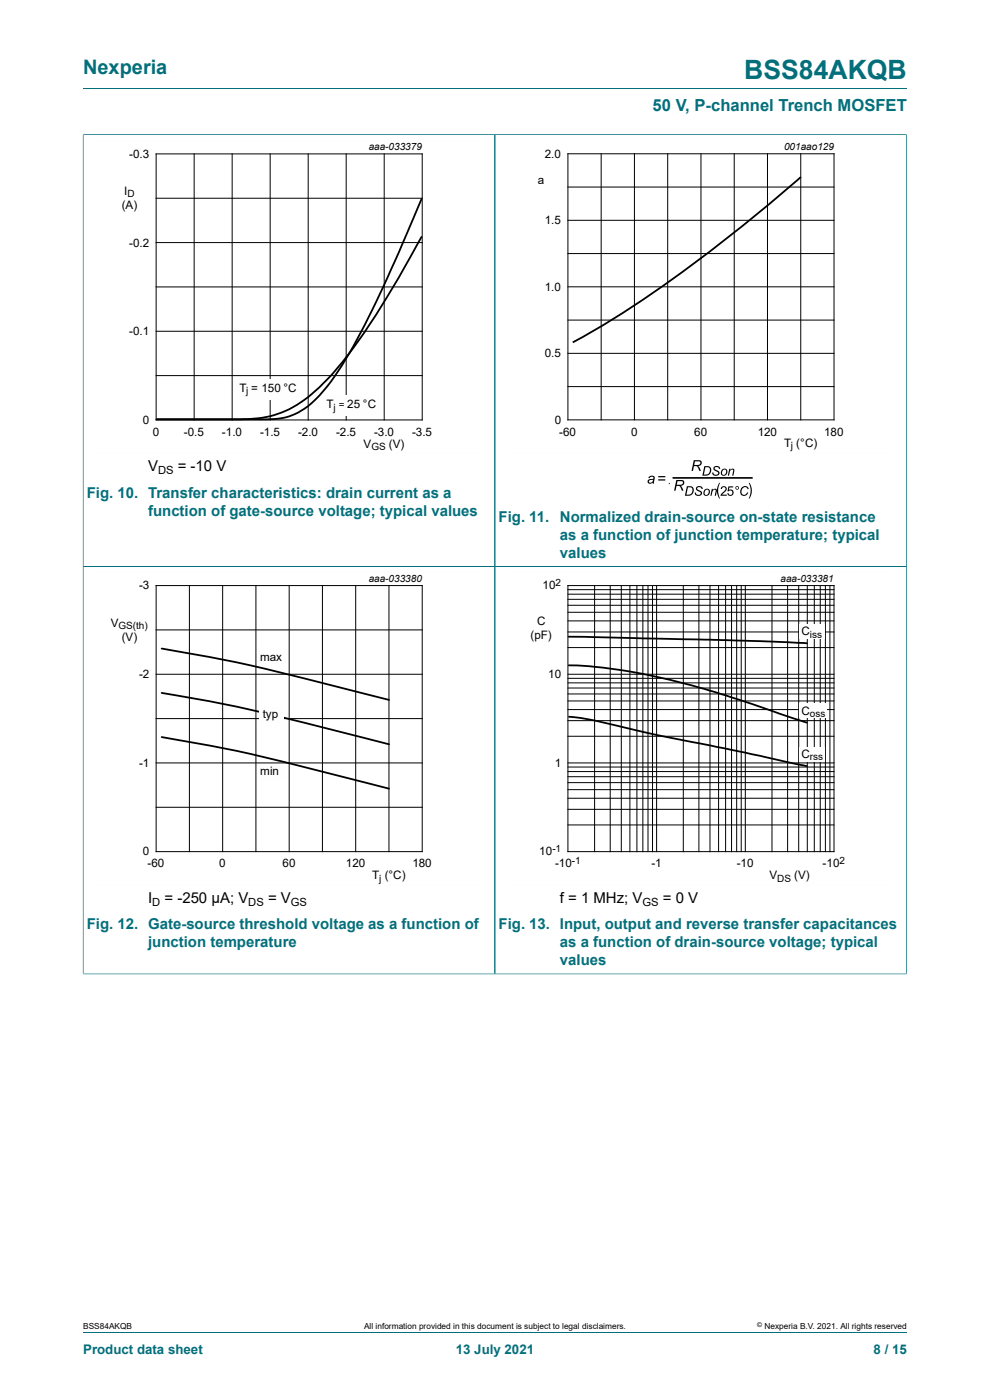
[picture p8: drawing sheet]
<svg xmlns="http://www.w3.org/2000/svg" width="210mm" height="297mm" viewBox="0 0 210 297" stroke-linecap="round" stroke-linejoin="round" font-family="sans-serif">
<path d="M17.6 18.8h174.8M17.6 28.5v91.7h87.4v-91.6h-87.4" fill="none" stroke="#036f7b" stroke-width=".21"/>
<path d="M33.1 32.6h56.5v56.5h-56.5zM41.2 32.6v56.5M49.2 32.6v56.5M57.3 32.6v56.5M65.4 32.6v56.5M73.4 32.6v56.5M81.5 32.6v56.5M33.1 42.1h56.5M33.1 51.5h56.5M33.1 60.9h56.5M33.1 70.3h56.5M33.1 79.7h56.5" fill="none" stroke="#000" stroke-width=".21"/>
<path d="M102.3 29.8h-81.9v66.3h81.9" fill="none" stroke="#fefefe" stroke-width=".21"/>
<g fill="#fefefe">
<path d="M68.4 83.9h12.4v4.4h-12.4z"/>
<path d="M50 80.5h13.3v4.3h-13.3z"/>
</g>
<path d="M169.9 37.5a342.3 342.3 0 0 1-39.9 30.2l-8.5 4.9M89.4 42.2l-4.8 11.4-4.8 10.5-4.3 8.4-2.7 4.6a32.4 32.4 0 0 1-8.4 9.7 13.4 13.4 0 0 1-8.7 2.2h-22.5l18.1-.1a21.9 21.9 0 0 0 16.9-7.2l1.9-2 2.6-3 4.7-6.3 2.4-3.6 4.8-7.9 4.8-8.6M34.3 137.6a345.8 345.8 0 0 1 37.7 8.2l10.5 2.7M34.3 147a341.5 341.5 0 0 1 37.7 8.2l10.5 2.7M34.3 156.4a339.9 339.9 0 0 1 37.7 8.2l10.5 2.7" fill="none" stroke="#000" stroke-width=".38"/>
<path d="M192.3 28.5v91.7h-174.7v86.5M192.4 28.6h-87.4v178h-87.4" fill="none" stroke="#036f7b" stroke-width=".21"/>
<path d="M189.6 29.8h-81.8v66.3h81.8M102.3 121.4h-81.9v66.3h81.9" fill="none" stroke="#fefefe" stroke-width=".21"/>
<g fill="none" stroke="#000" stroke-width=".21">
<path d="M120.5 32.6h56.4v56.5h-56.4zM120.5 39.7h56.4M127.5 32.6v56.5M134.6 32.6v56.5M141.6 32.6v56.5M148.7 32.6v56.5M155.7 32.6v56.5M162.8 32.6v56.5M169.9 32.6v56.5M120.5 53.8h56.4M120.5 46.7h56.4M120.5 75h56.4"/>
<path d="M120.5 67.9h56.4M120.5 60.8h56.4M120.5 82h56.4M33.1 124.2h56.5v56.5h-56.5zM33.1 133.6h56.5M40.2 124.2v56.5M47.2 124.2v56.5M54.3 124.2v56.5M61.3 124.2v56.5M68.4 124.2v56.5M75.5 124.2v56.5M82.5 124.2v56.5"/>
<path d="M33.1 143h56.5M33.1 152.4h56.5M33.1 161.9h56.5M33.1 171.3h56.5"/>
</g>
<g fill="#000">
<path d="M147.8 103.3a.76 .76 0 0 1 1.3 .4h-.3a.45 .45 0 0 0-.5-.4 .45 .45 0 0 0-.4 .5l.2 .1a.75 .75 0 0 1 .7 1 .82 .82 0 0 1-.8 .3 .82 .82 0 0 1-.6-.7h.2a.48 .48 0 0 0 .5 .5 .48 .48 0 0 0 .5-.5 1.05 1.05 0 0 1-1-1zM151 103.7h.2v.3a.47 .47 0 0 1 .6-.3 .47 .47 0 0 1 .2 .6l-.1 .9h-.3l.2-1.2a.49 .49 0 0 0-.5 0 .49 .49 0 0 0-.2 .5l-.2 .7h-.2zM151.5 99a.76 .76 0 0 1 1.3 .5l-.3-.1a.45 .45 0 0 0-.5-.3 .45 .45 0 0 0-.4 .4l.2 .1a.75 .75 0 0 1 .7 1.1 .82 .82 0 0 1-.8 .2 .82 .82 0 0 1-.6-.6l.2-.1a.48 .48 0 0 0 .5 .5 .48 .48 0 0 0 .5-.5 1.05 1.05 0 0 1-1-1zM152.6 102.4h.1l-.2 .7a3.6 3.6 0 0 0 .2 2.7h-.1a3.1 3.1 0 0 1 0-3.4zM154.7 99.4h.2v.3a.47 .47 0 0 1 .6-.3 .47 .47 0 0 1 .2 .6l-.1 .9h-.3l.2-1.2a.49 .49 0 0 0-.5 0 .49 .49 0 0 0-.2 .5l-.2 .7h-.2zM157.3 103.4a.83 .83 0 0 1 .9-.3 .83 .83 0 0 1 .6 .6l-.2 .1a.7 .7 0 0 0-1-.4 .7 .7 0 0 0-.3 .9 .59 .59 0 0 0 .5 .7 .59 .59 0 0 0 .7-.5h.2a.92 .92 0 0 1-1.3 .6 .92 .92 0 0 1-.2-1.5zM158.8 102.4h.2a3.1 3.1 0 0 1 0 3.4h-.2a3.6 3.6 0 0 0 0-3.4z"/>
<path d="M147.2 97.6h.9a.64 .64 0 0 1 .8 .7 .64 .64 0 0 1-.8 .6l.6 1h-.4l-.1-.4a.71 .71 0 0 0-1-.6l-.2 1h-.3zM147.4 97.9l-.1 .7a1.02 1.02 0 0 0 1.3-.3l-.2-.4z"/>
<path d="M137.7 101.1a.66 .66 0 0 1 .8-.2 .66 .66 0 0 1 .4 .7l-.1 1h-.3l-.1-.2a.55 .55 0 0 1-.8 .2 .55 .55 0 0 1 .1-.9l.9-.1a.39 .39 0 0 0-.3-.5 .39 .39 0 0 0-.5 .3h-.3zM137.7 102a.38 .38 0 0 0 .3 .5 .38 .38 0 0 0 .4-.4l.1-.3z"/>
<path d="M139.6 101h1.5v.3h-1.5zM139.6 101.7h1.5v.2h-1.5z"/>
<path d="M143.5 101.8h.9a.64 .64 0 0 1 .8 .7 .64 .64 0 0 1-.8 .6l.6 1h-.4l-.1-.4a.71 .71 0 0 0-1-.6l-.2 1h-.3zM143.7 102.1l-.1 .7a1.02 1.02 0 0 0 1.3-.3l-.2-.4z"/>
<path d="M145.7 103.1h.6a1.01 1.01 0 0 1 .9 1 1.01 1.01 0 0 1-.9 1l-1 .1zM145.9 103.4l-.3 1.5a.93 .93 0 0 0 1.1-.3 .93 .93 0 0 0-.1-1.2z"/>
<path d="M149.4 98.9h.6a1.01 1.01 0 0 1 .9 1 1.01 1.01 0 0 1-.9 1h-1zM149.6 99.1l-.3 1.6a.93 .93 0 0 0 1.1-.4 .93 .93 0 0 0-.1-1.2z"/>
<path d="M149.5 103.9a.73 .73 0 0 1 1.1 .3 .73 .73 0 0 1-.6 1 .7 .7 0 0 1-.8-.4 .7 .7 0 0 1 .3-.9zM149.7 104a.5 .5 0 0 0-.3 .6 .5 .5 0 0 0 .6 .3l.2-.1a.47 .47 0 0 0 .1-.6 .47 .47 0 0 0-.6-.2z"/>
<path d="M153.2 99.6a.73 .73 0 0 1 1.1 .3 .73 .73 0 0 1-.6 1 .7 .7 0 0 1-.8-.4 .7 .7 0 0 1 .3-.9zM153.4 99.7a.5 .5 0 0 0-.3 .7 .5 .5 0 0 0 .6 .3l.2-.2a.47 .47 0 0 0 .1-.6 .47 .47 0 0 0-.6-.2z"/>
<path d="M153.1 103.3a.66 .66 0 0 1 1 .1 .66 .66 0 0 1-.4 1l-.5 .5h1v.3h-1.4l.3-.6a1.11 1.11 0 0 0 .7-1.1l-.4-.1-.3 .4-.2-.1zM154.5 103.2h1v.2h-.8l-.1 .6a.67 .67 0 0 1 1 .3 .67 .67 0 0 1-.5 .9 .67 .67 0 0 1-.8-.6h.2a.44 .44 0 0 0 .7 .2 .44 .44 0 0 0 .1-.6 .44 .44 0 0 0-.7 0h-.3z"/>
<path d="M156 103.5a.4 .4 0 0 1 .8 0 .4 .4 0 0 1-.8 0zM156.1 103.5a.25 .25 0 0 0 .5 0 .25 .25 0 0 0-.5 0z"/>
</g>
<path d="M142.8 101.4h16.7" fill="none" stroke="#000" stroke-width=".35"/>
<g fill="#fefefe">
<path d="M54.9 162.1h5.4v3.4h-5.4z"/>
<path d="M54.8 137.8h5.6v3.4h-5.6z"/>
<path d="M55.1 150h5.1v3.4h-5.1z"/>
</g>
<path d="M192.4 206.6h-87.4v-86.4h87.3v86.5" fill="none" stroke="#036f7b" stroke-width=".21"/>
<path d="M189.6 121.4h-81.8v66.3h81.8" fill="none" stroke="#fefefe" stroke-width=".21"/>
<g fill="none" stroke="#000" stroke-width=".21">
<path d="M120.5 124.2h56.4v56.5h-56.4zM120.5 137.4h56.4M120.5 134.1h56.4M120.5 131.7h56.4M120.5 129.9h56.4M120.5 128.4h56.4M120.5 127.1h56.4M120.5 126.1h56.4M120.5 125.1h56.4M126.1 124.2v56.5M129.4 124.2v56.5M131.8 124.2v56.5"/>
<path d="M133.6 124.2v56.5M135.1 124.2v56.5M136.4 124.2v56.5M137.5 124.2v56.5M138.4 124.2v56.5M139.3 124.2v56.5M144.9 124.2v56.5M148.3 124.2v56.5M150.6 124.2v56.5M152.4 124.2v56.5M153.9 124.2v56.5M155.2 124.2v56.5"/>
<path d="M156.3 124.2v56.5M157.2 124.2v56.5M158.1 124.2v56.5M163.8 124.2v56.5M167.1 124.2v56.5M169.4 124.2v56.5M171.2 124.2v56.5M172.7 124.2v56.5M174 124.2v56.5M175.1 124.2v56.5M176 124.2v56.5M120.5 156.2h56.4"/>
<path d="M120.5 152.9h56.4M120.5 150.5h56.4M120.5 148.7h56.4M120.5 147.2h56.4M120.5 146h56.4M120.5 144.9h56.4M120.5 143.9h56.4M120.5 143h56.4M120.5 175h56.4M120.5 171.7h56.4M120.5 169.3h56.4M120.5 167.5h56.4"/>
<path d="M120.5 166h56.4M120.5 164.8h56.4M120.5 163.7h56.4M120.5 162.7h56.4M120.5 161.9h56.4"/>
</g>
<g fill="#fefefe">
<path d="M169.6 158.4h5.4v3.2h-5.4z"/>
<path d="M169.6 149.3h5.8v3.1h-5.8z"/>
<path d="M169.6 132.5h5.4v3.1h-5.4z"/>
</g>
<path d="M120.6 135.1l31.8 .6 18.7 .8M120.7 141.1a118.3 118.3 0 0 1 29.4 5.3l7.9 2.4 13.1 4.5M120.7 152.1a113.5 113.5 0 0 1 15.8 3.2l21.5 4.3 13.1 2.9" fill="none" stroke="#000" stroke-width=".38"/>
<path d="M17.6 28.6v177.9M17.7 28.6h174.6M105 28.6v177.9M192.3 28.6v177.9M17.7 120.2h174.6M17.7 206.6h174.6M17.6 282.6h174.8" fill="none" stroke="#036f7b" stroke-width=".21"/>
<text font-size="5.6" fill="#036f7b" x="157.9" y="16.8">BSS84AKQB</text>
<text font-size="4.2" fill="#036f7b" x="17.6" y="15.6">Nexperia</text>
<text font-size="3.5" fill="#036f7b" x="138.4" y="23.7">50 V, P-channel Trench MOSFET</text>
<g font-size="3.2">
<text x="31.4" y="100">V</text>
<text x="37.7" y="100">= -10 V</text>
<text x="31.4" y="191.6">I</text>
<text x="34.9" y="191.6">= -250 µA; V</text>
<text x="56.9" y="191.6">= V</text>
<text x="118.8" y="191.6">f = 1 MHz; V</text>
<text x="140.6" y="191.6">= 0 V</text>
</g>
<g font-size="3.2" fill="#036f7b">
<text x="18.4" y="105.6">Fig. 10. Transfer characteristics: drain current as a</text>
<text x="31.4" y="109.4">function of gate-source voltage; typical values</text>
<text x="105.8" y="110.7">Fig. 11.</text>
<text x="118.8" y="110.7">Normalized drain-source on-state resistance</text>
<text x="118.8" y="114.5">as a function of junction temperature; typical</text>
<text x="118.8" y="118.3">values</text>
<text x="18.4" y="197.1">Fig. 12. Gate-source threshold voltage as a function of</text>
<text x="105.8" y="197.1">Fig. 13. Input, output and reverse transfer capacitances</text>
<text x="31.4" y="200.9">junction temperature</text>
<text x="118.8" y="200.9">as a function of drain-source voltage; typical</text>
<text x="118.8" y="204.8">values</text>
</g>
<g font-size="2.8" fill="#036f7b">
<text x="17.6" y="287.2">Product data sheet</text>
<text x="96.7" y="287.2">13 July 2021</text>
<text x="185.3" y="287.2">8 / 15</text>
</g>
<g font-size="2.5">
<text x="27.4" y="33.4">-0.3</text>
<text x="115.6" y="33.5">2.0</text>
<text x="26.3" y="41.4">I</text>
<text x="114.1" y="39">a</text>
<text x="25.8" y="44.3">(A)</text>
<text x="115.6" y="47.5">1.5</text>
<text x="27.4" y="52.3">-0.2</text>
<text x="115.6" y="61.6">1.0</text>
<text x="27.4" y="71.1">-0.1</text>
<text x="115.6" y="75.8">0.5</text>
<text x="50.8" y="83.1">T = 150 °C</text>
<text x="30.3" y="89.9">0</text>
<text x="69.2" y="86.6">T</text>
<text x="73.6" y="86.6">25 °C</text>
<text x="117.7" y="89.9">0</text>
<text x="32.4" y="92.4">0</text>
<text x="39" y="92.4">-0.5</text>
<text x="47.1" y="92.4">-1.0</text>
<text x="55.2" y="92.4">-1.5</text>
<text x="63.2" y="92.4">-2.0</text>
<text x="71.3" y="92.4">-2.5</text>
<text x="77.1" y="95">V</text>
<text x="79.3" y="92.4">-3.0</text>
<text x="82.5" y="95">(V)</text>
<text x="87.4" y="92.4">-3.5</text>
<text x="118.6" y="92.4">-60</text>
<text x="133.9" y="92.4">0</text>
<text x="147.3" y="92.4">60</text>
<text x="160.7" y="92.4">120</text>
<text x="166.3" y="94.7">T (°C)</text>
<text x="174.8" y="92.4">180</text>
<text x="29.5" y="125">-3</text>
<text x="115.1" y="125">10</text>
<text x="23.5" y="133">V</text>
<text x="25.8" y="135.9">(V)</text>
<text x="112.5" y="135.6">(pF)</text>
<text x="113.9" y="132.6">C</text>
<text x="170" y="134.8">C</text>
<text x="29.5" y="143.9">-2</text>
<text x="55.2" y="140.1">max</text>
<text x="116.3" y="143.9">10</text>
<text x="55.7" y="152.3">typ</text>
<text x="170" y="151.6">C</text>
<text x="170" y="160.8">C</text>
<text x="29.5" y="162.7">-1</text>
<text x="55.2" y="164.4">min</text>
<text x="117.7" y="162.7">1</text>
<text x="30.3" y="181.5">0</text>
<text x="31.3" y="184">-60</text>
<text x="46.5" y="184">0</text>
<text x="59.9" y="184">60</text>
<text x="73.4" y="184">120</text>
<text x="87.5" y="184">180</text>
<text x="114.4" y="181.5">10</text>
<text x="117.7" y="184">-10</text>
<text x="138.2" y="184">-1</text>
<text x="156.3" y="184">-10</text>
<text x="174.5" y="184">-10</text>
<text x="79" y="186.6">T (°C)</text>
<text x="163.2" y="186.6">V</text>
<text x="168.5" y="186.6">(V)</text>
</g>
<g font-size="2.4">
<text x="33.5" y="100.6">DS</text>
<text x="32.3" y="192.2">D</text>
<text x="52.7" y="192.2">DS</text>
<text x="61.7" y="192.2">GS</text>
<text x="136.3" y="192.2">GS</text>
</g>
<g font-size="2.1">
<text x="78.2" y="31.8">aaa-033379</text>
<text x="166.3" y="31.7">001aao129</text>
<text x="27" y="41.9">D</text>
<text x="52.2" y="83.6">j</text>
<text x="70.8" y="87.1">j =</text>
<text x="78.8" y="95.5">GS</text>
<text x="167.8" y="95.2">j</text>
<text x="78.2" y="123.4">aaa-033380</text>
<text x="117.9" y="124.3">2</text>
<text x="165.6" y="123.4">aaa-033381</text>
<text x="25.1" y="133.5">GS(th)</text>
<text x="171.8" y="135.3">is</text>
<text x="173.4" y="135.3">s</text>
<text x="171.8" y="152.1">o</text>
<text x="173" y="152.1">s</text>
<text x="174.1" y="152.1">s</text>
<text x="171.8" y="161.3">rss</text>
<text x="117.2" y="180.7">-1</text>
<text x="121.3" y="183.3">-1</text>
<text x="178.1" y="183.3">2</text>
<text x="80.4" y="187.1">j</text>
<text x="164.9" y="187.1">DS</text>
</g>
<g font-size="1.8">
<text x="17.6" y="282">BSS84AKQB</text>
<text x="77.2" y="282">All information provided in this document is subject to legal disclaimers.</text>
<text x="162.2" y="282">Nexperia B.V. 2021. All rights reserved</text>
</g>
<text font-size="1.4" x="160.6" y="281.6">©</text>
</svg>
